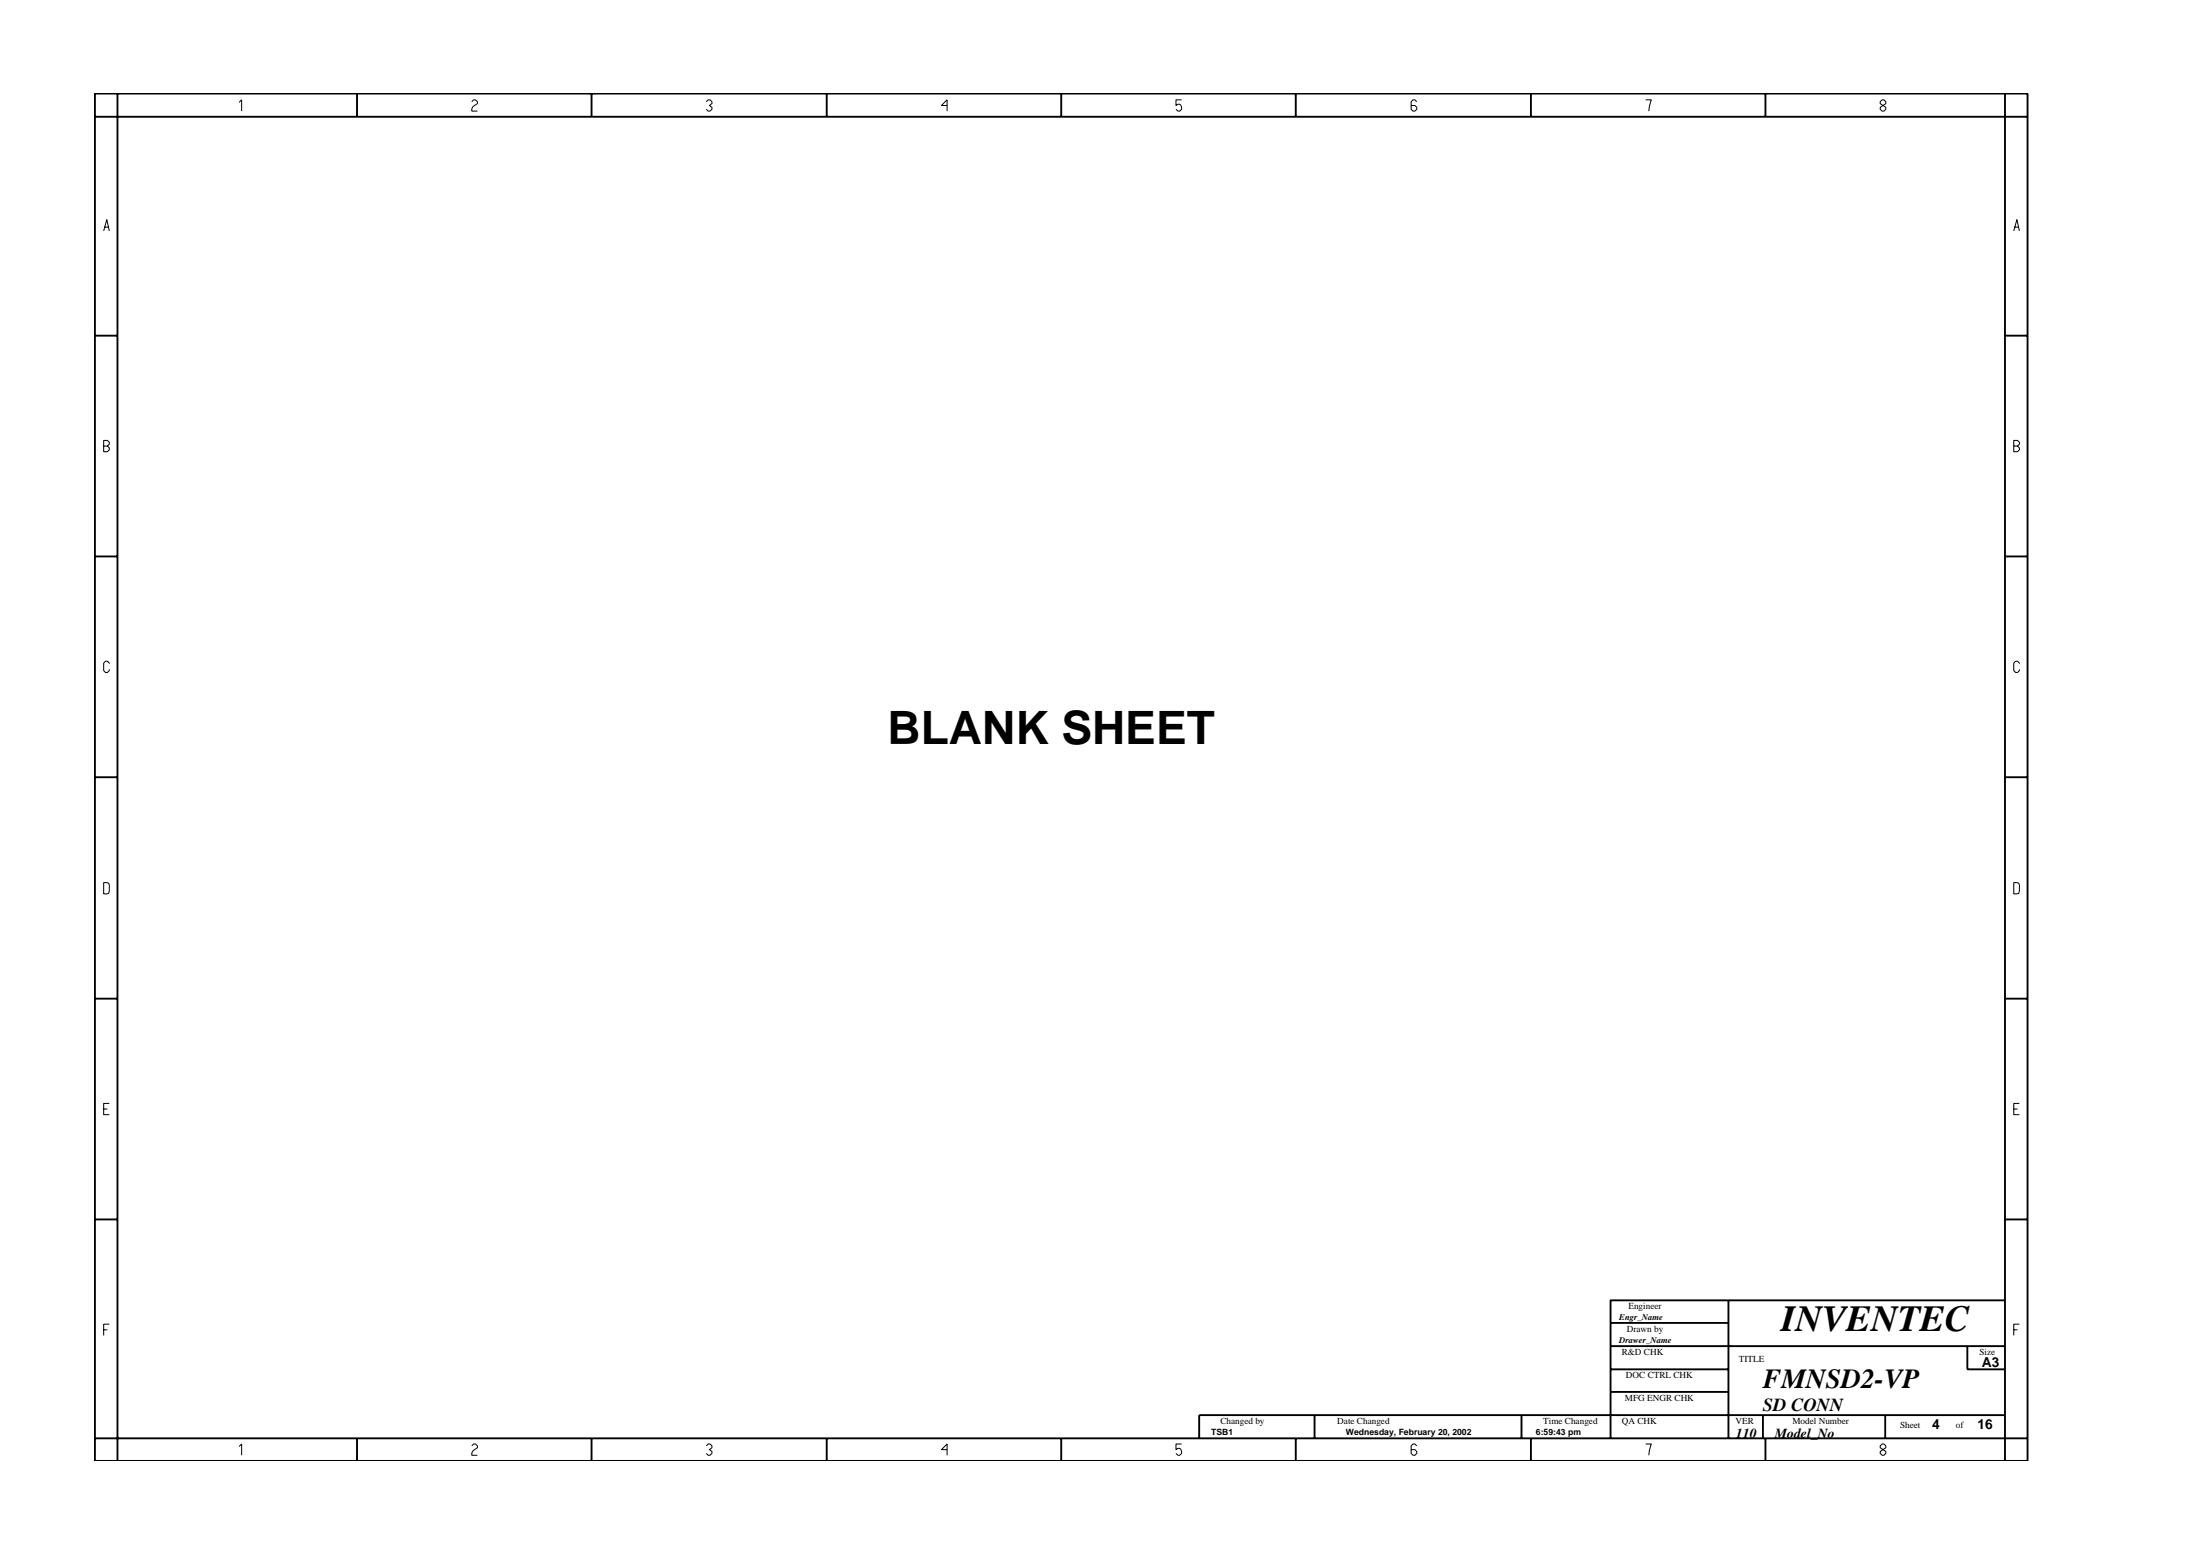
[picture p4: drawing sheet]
<svg xmlns="http://www.w3.org/2000/svg" width="297mm" height="210mm" viewBox="0 0 297 210" stroke-linecap="round" stroke-linejoin="round" font-family="sans-serif">
<g fill="none" stroke="#000" stroke-width=".25">
<path d="M12.8 12.6h261v184.6h-261zM12.8 15.8h261M15.9 12.6v184.6M48.2 12.6v3.2M79.9 12.6v3.2M111.6 12.6v3.2M143.3 12.6v3.2M174.9 12.6v3.2M206.7 12.6v3.2M238.4 12.6v3.2M270.7 12.6v184.6M12.8 45.3h3.1"/>
<path d="M270.7 45.3h3.1M12.8 75.1h3.1M270.7 75.1h3.1M12.8 104.9h3.1M270.7 104.9h3.1M12.8 134.8h3.1M270.7 134.8h3.1M12.8 164.6h3.1M217.5 178.6h15.9M233.4 175.5v18.7M270.7 175.5h-53.2v18.7M270.7 164.6h3.1"/>
<path d="M12.8 194.2h261M48.2 194.2v3M79.9 194.2v3M111.6 194.2v3M143.3 194.2v3M174.9 194.2v3M177.5 191v3.2M205.4 191v3.2M206.7 194.2v3M217.5 181.7h53.2M217.5 184.8h15.9M217.5 187.9h15.9"/>
<path d="M238 191v3.2M238.4 194.2v3M254.5 191v3.2M265.6 181.7v3.1h5.1M270.7 191h-108.8v3.2"/>
</g>
<g fill="none" stroke="#000" stroke-width=".14">
<path d="M32.3 13.8l.3-.3v1.5M63.7 13.7l.3-.2h.2l.3 .2v.3l-.5 .3-.3 .4v.3h.8M95.4 13.7l.2-.2h.3l.2 .2v.3l-.3 .2 .3 .3v.2l-.2 .3h-.3l-.2-.3M127.9 14.2h-.8l.8-.7v1.5M159.5 13.5h-.7v.7l.2-.1a.5 .5 0 0 1 .5 .6l-.2 .3h-.3l-.2-.3M191.3 13.7l-.3-.2h-.2l-.3 .2v1l.3 .3h.2l.3-.3v-.2l-.3-.3h-.5M222.2 13.5h.8l-.4 1.5M253.9 13.7l.2-.2h.3l.2 .2v.3l-.7 .5v.2l.2 .3h.3l.2-.3v-.2l-.7-.5zM14 31.2l.4-1.6 .4 1.6M14.1 30.7h.6M271.9 31.2l.4-1.6 .4 1.6M272 30.7h.6"/>
<path d="M14 59.5h.5l.3 .2v.3l-.3 .2 .3 .3v.2l-.3 .3h-.5zM271.9 59.5h.5l.3 .2v.3l-.3 .2 .3 .3v.2l-.3 .3h-.5zM14 60.2h.5M271.9 60.2h.5M14.8 89.6l-.3-.3h-.2l-.3 .2v1l.3 .3h.2l.3-.3v-.1M272.7 89.6l-.3-.3h-.3l-.2 .2v1l.2 .3h.3l.3-.3v-.1M14 119.1l.7 .1 .1 .3-.1 1.1-.7 .1zM271.9 119.1l.7 .1 .1 .3-.1 1.1-.7 .1zM14 149.7h.5M14.8 148.9h-.8v1.6h.8M271.9 149.7h.5M272.7 148.9h-.8v1.6h.8"/>
<path d="M14 179.5h.5M14.8 178.7h-.8v1.6M271.9 179.5h.5M272.7 178.7h-.8v1.6M32.3 195.3l.3-.4v1.5M63.7 195.2l.3-.3h.2l.3 .3v.2l-.7 .5-.1 .3v.2h.8M95.4 195.2l.2-.3h.3l.2 .3v.2l-.3 .3 .3 .2v.3l-.2 .2h-.3l-.2-.2M127.9 195.7h-.8l.8-.8v1.5M159.5 194.9h-.7v.8l.2-.2a.5 .5 0 0 1 .5 .7l-.2 .2h-.3l-.2-.2M191.3 195.2l-.3-.3h-.2l-.3 .3v1l.3 .2h.2l.3-.2v-.3l-.3-.2h-.5M222.2 194.9h.8l-.4 1.5M254.1 194.9l-.2 .3v.2l.7 .5v.3l-.2 .2h-.3l-.2-.2v-.3l.7-.5v-.2l-.2-.3z"/>
</g>
<text font-size="6.2" x="119.8" y="100.4">BLANK SHEET</text>
<text font-size="5" x="240.5" y="179.7">INVENTEC</text>
<text font-size="3.7" x="238" y="187.3">FMNSD2-VP</text>
<text font-size="2.5" x="238" y="190.4">SD CONN</text>
<g font-size="1.9">
<text x="267.6" y="184.6">A3</text>
<text x="234.4" y="194.1">110</text>
<text x="239.6" y="194.1">Model_No</text>
<text x="260.9" y="192.9">4</text>
<text x="267" y="192.9">16</text>
</g>
<g font-size="1.2">
<text x="218.6" y="178.2">Engr_Name</text>
<text x="219.6" y="179.8">Drawn by</text>
<text x="219.9" y="176.7">Engineer</text>
<text x="218.6" y="181.3">Drawer_Name</text>
<text x="219" y="182.9">R&amp;D CHK</text>
<text x="234.8" y="183.8">TITLE</text>
<text x="267.3" y="182.9">Size</text>
<text x="219.4" y="189.2">MFG ENGR CHK</text>
<text x="219.5" y="186">DOC CTRL CHK</text>
<text x="163.5" y="193.7">TSB1</text>
<text x="164.8" y="192.2">Changed by</text>
<text x="180.6" y="192.2">Date Changed</text>
<text x="181.7" y="193.7">Wednesday, February 20, 2002</text>
<text x="207.4" y="193.7">6:59:43 pm</text>
<text x="208.4" y="192.2">Time Changed</text>
<text x="219" y="192.2">QA CHK</text>
<text x="234.3" y="192.2">VER</text>
<text x="242" y="192.2">Model Number</text>
<text x="256.5" y="192.7">Sheet</text>
<text x="264.1" y="192.7">of</text>
</g>
</svg>
